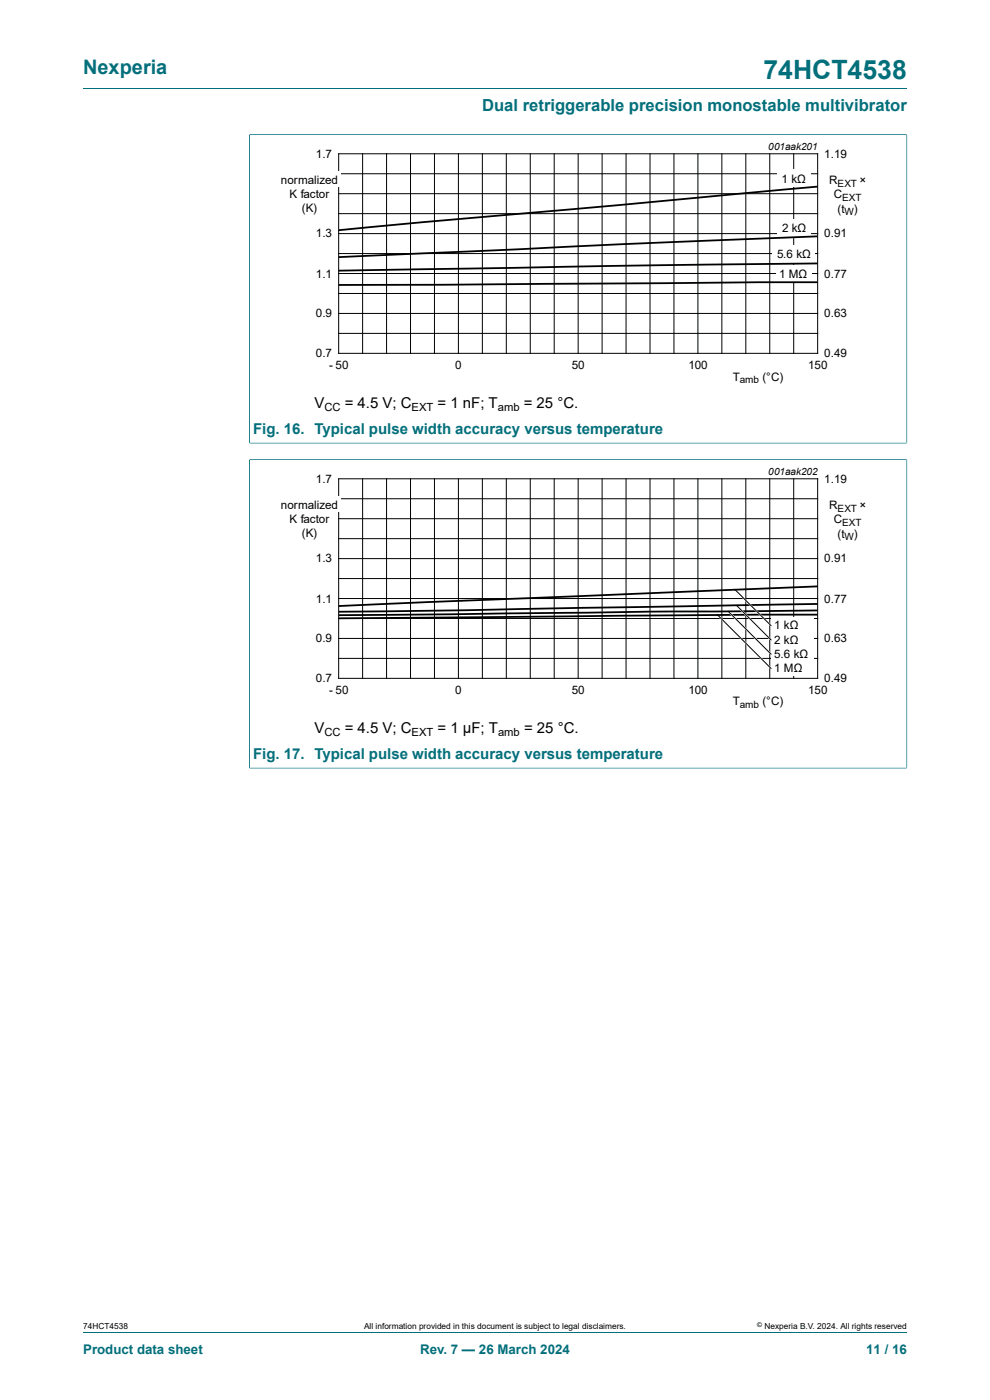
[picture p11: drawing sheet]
<svg xmlns="http://www.w3.org/2000/svg" width="210mm" height="297mm" viewBox="0 0 210 297" stroke-linecap="round" stroke-linejoin="round" font-family="sans-serif">
<path d="M17.6 18.8h174.8M52.8 28.6h139.6M52.9 28.5v65.6M192.4 28.5v65.6M52.8 94h139.6" fill="none" stroke="#036f7b" stroke-width=".21"/>
<path d="M59.1 29.8h127v52.2h-127z" fill="none" stroke="#fff" stroke-width=".21"/>
<g fill="none" stroke="#000" stroke-width=".21">
<path d="M71.8 32.6h101.6v42.4h-101.6zM71.8 36.9h101.6M76.9 32.6v42.4M82 32.6v42.4M87.1 32.6v42.4M92.2 32.6v42.4M97.2 32.6v42.4M102.3 32.6v42.4M107.4 32.6v42.4M112.5 32.6v42.4M117.6 32.6v42.4M122.6 32.6v42.4"/>
<path d="M127.7 32.6v42.4M132.8 32.6v42.4M137.9 32.6v42.4M143 32.6v42.4M148 32.6v42.4M153.1 32.6v42.4M158.2 32.6v42.4M163.3 32.6v42.4M168.4 32.6v42.4M71.8 45.3h101.6M71.8 53.8h101.6M71.8 41.1h101.6"/>
<path d="M71.8 49.6h101.6M71.8 58h101.6M71.8 62.3h101.6M71.8 70.7h101.6M71.8 66.5h101.6"/>
</g>
<g fill="#fff">
<path d="M70.9 36.4h1.4v3.3h-1.4z"/>
<path d="M163.9 52.2h9v3.6h-9z"/>
<path d="M164.9 46.5h7v3.6h-7z"/>
<path d="M164.9 36h7v3.6h-7z"/>
<path d="M164.6 56.3h7.5v3.6h-7.5z"/>
</g>
<path d="M173.4 39.6l-101.6 9.2M173.4 50.1l-43.1 1.8-58.5 2.6M173.4 55.9l-45.1 .5-56.5 1M173.4 59.9l-101.6 .6M173.4 124.4l-101.6 4.2M173.4 128.1l-77.5 1.4-24.1 .3M173.4 129.5l-101.6 1M173.4 130.4h-16.4l-85.2 .8" fill="none" stroke="#000" stroke-width=".38"/>
<path d="M52.9 28.6v65.3M53 28.6h139.3M192.4 28.6v65.3M52.8 97.5h139.6M52.9 97.5v65.5M53 94h139.3M192.4 97.5v65.5M52.8 162.9h139.6" fill="none" stroke="#036f7b" stroke-width=".21"/>
<path d="M59.1 98.8h127v52.2h-127z" fill="none" stroke="#fff" stroke-width=".21"/>
<g fill="none" stroke="#000" stroke-width=".21">
<path d="M71.8 101.6h101.6v42.3h-101.6zM71.8 105.8h101.6M71.8 114.3h101.6M71.8 110h101.6M71.8 118.5h101.6M76.9 101.6v42.3M82 101.6v42.3M87.1 101.6v42.3M92.2 101.6v42.3M97.2 101.6v42.3M102.3 101.6v42.3M107.4 101.6v42.3"/>
<path d="M112.5 101.6v42.3M117.6 101.6v42.3M122.6 101.6v42.3M127.7 101.6v42.3M132.8 101.6v42.3M137.9 101.6v42.3M143 101.6v42.3M148 101.6v42.3M153.1 101.6v42.3M158.2 101.6v42.3M163.3 101.6v42.3M168.4 101.6v42.3"/>
<path d="M71.8 122.7h101.6M71.8 131.2h101.6M71.8 139.7h101.6M71.8 127h101.6M71.8 135.4h101.6"/>
</g>
<g fill="#fff">
<path d="M70.9 105.3h1.4v3.3h-1.4z"/>
<path d="M163.6 130.9h9v12.5h-9z"/>
</g>
<path d="M152.6 130.9l11 11M154.7 130l8.9 8.8M156.6 128.8l7 7M156.7 125.8l6.9 7" fill="none" stroke="#fff" stroke-width=".38"/>
<path d="M152.1 130.4l11.5 11.5M154.4 129.6l9.2 9.2M155.8 125l7.8 7.8M156.2 128.4l7.4 7.4" fill="none" stroke="#000" stroke-width=".21"/>
<path d="M52.9 97.6v65.3M53 97.5h139.3M192.4 97.6v65.3M53 162.9h139.3M17.6 282.6h174.8" fill="none" stroke="#036f7b" stroke-width=".21"/>
<text font-size="5.6" fill="#036f7b" x="161.9" y="16.8">74HCT4538</text>
<text font-size="4.2" fill="#036f7b" x="17.6" y="15.6">Nexperia</text>
<text font-size="3.5" fill="#036f7b" x="102.3" y="23.7">Dual retriggerable precision monostable multivibrator</text>
<g font-size="3.2">
<text x="66.7" y="86.6">V</text>
<text x="73.1" y="86.6">= 4.5 V; C</text>
<text x="92.8" y="86.6">= 1 nF; T</text>
<text x="111.1" y="86.6">= 25 °C.</text>
<text x="66.7" y="155.5">V</text>
<text x="73.1" y="155.5">= 4.5 V; C</text>
<text x="92.8" y="155.5">= 1 μF; T</text>
<text x="111.2" y="155.5">= 25 °C.</text>
</g>
<g font-size="3.2" fill="#036f7b">
<text x="53.7" y="92.1">Fig. 16. Typical pulse width accuracy versus temperature</text>
<text x="53.7" y="161.1">Fig. 17. Typical pulse width accuracy versus temperature</text>
</g>
<g font-size="2.8" fill="#036f7b">
<text x="17.6" y="287.2">Product data sheet</text>
<text x="89.1" y="287.2">Rev. 7 — 26 March 2024</text>
<text x="183.7" y="287.2">11 / 16</text>
</g>
<g font-size="2.5">
<text x="67" y="33.5">1.7</text>
<text x="174.9" y="33.5">1.19</text>
<text x="59.6" y="39">normalized</text>
<text x="61.4" y="41.9">K factor</text>
<text x="165.8" y="38.7">1 k</text>
<text x="169.1" y="38.7">Ω</text>
<text x="175.9" y="39.1">R</text>
<text x="182.3" y="39.1">×</text>
<text x="64" y="44.9">(K)</text>
<text x="176.9" y="42.1">C</text>
<text x="177.6" y="45.1">(t</text>
<text x="181.1" y="45.1">)</text>
<text x="67" y="50.4">1.3</text>
<text x="165.9" y="49.2">2 kΩ</text>
<text x="174.9" y="50.4">0.91</text>
<text x="67" y="58.9">1.1</text>
<text x="164.8" y="54.7">5.6</text>
<text x="165.3" y="58.9">1 MΩ</text>
<text x="168.9" y="54.7">kΩ</text>
<text x="174.9" y="58.9">0.77</text>
<text x="67" y="67.3">0.9</text>
<text x="174.9" y="67.3">0.63</text>
<text x="67" y="75.8">0.7</text>
<text x="174.9" y="75.8">0.49</text>
<text x="69.8" y="78.3">- 50</text>
<text x="96.6" y="78.3">0</text>
<text x="121.3" y="78.3">50</text>
<text x="146" y="78.3">100</text>
<text x="155.4" y="80.8">T</text>
<text x="161.7" y="80.8">(°C)</text>
<text x="171.4" y="78.3">150</text>
<text x="59.6" y="107.9">normalized</text>
<text x="67" y="102.5">1.7</text>
<text x="174.9" y="102.5">1.19</text>
<text x="61.4" y="110.9">K factor</text>
<text x="64" y="113.8">(K)</text>
<text x="175.9" y="108.1">R</text>
<text x="176.9" y="111.1">C</text>
<text x="182.3" y="108.1">×</text>
<text x="67" y="119.3">1.3</text>
<text x="174.9" y="119.3">0.91</text>
<text x="177.6" y="114">(t</text>
<text x="181.1" y="114">)</text>
<text x="67" y="127.8">1.1</text>
<text x="174.9" y="127.8">0.77</text>
<text x="67" y="136.3">0.9</text>
<text x="164.2" y="133.5">1 kΩ</text>
<text x="164.2" y="136.5">2 kΩ</text>
<text x="174.9" y="136.3">0.63</text>
<text x="164.2" y="139.5">5.6</text>
<text x="164.2" y="142.5">1 M</text>
<text x="168.4" y="139.5">kΩ</text>
<text x="168.4" y="142.5">Ω</text>
<text x="67" y="144.7">0.7</text>
<text x="69.8" y="147.3">- 50</text>
<text x="96.6" y="147.3">0</text>
<text x="121.3" y="147.3">50</text>
<text x="146" y="147.3">100</text>
<text x="155.4" y="149.7">T</text>
<text x="161.7" y="149.7">(°C)</text>
<text x="171.4" y="147.3">150</text>
<text x="174.9" y="144.7">0.49</text>
</g>
<g font-size="2.4">
<text x="68.8" y="87.2">CC</text>
<text x="87.3" y="87.2">EXT</text>
<text x="105.6" y="87.2">amb</text>
<text x="68.8" y="156.1">CC</text>
<text x="87.3" y="156.1">EXT</text>
<text x="105.7" y="156.1">amb</text>
</g>
<g font-size="2.1">
<text x="163" y="31.8">001aak201</text>
<text x="177.6" y="39.6">EXT</text>
<text x="178.7" y="42.6">EXT</text>
<text x="179.2" y="45.6">W</text>
<text x="156.9" y="81.4">amb</text>
<text x="163" y="100.8">001aak202</text>
<text x="177.6" y="108.6">EXT</text>
<text x="178.7" y="111.5">EXT</text>
<text x="179.2" y="114.5">W</text>
<text x="156.9" y="150.2">amb</text>
</g>
<g font-size="1.8">
<text x="17.6" y="282">74HCT4538</text>
<text x="77.2" y="282">All information provided in this document is subject to legal disclaimers.</text>
<text x="162.2" y="282">Nexperia B.V. 2024. All rights reserved</text>
</g>
<text font-size="1.4" x="160.6" y="281.6">©</text>
</svg>
